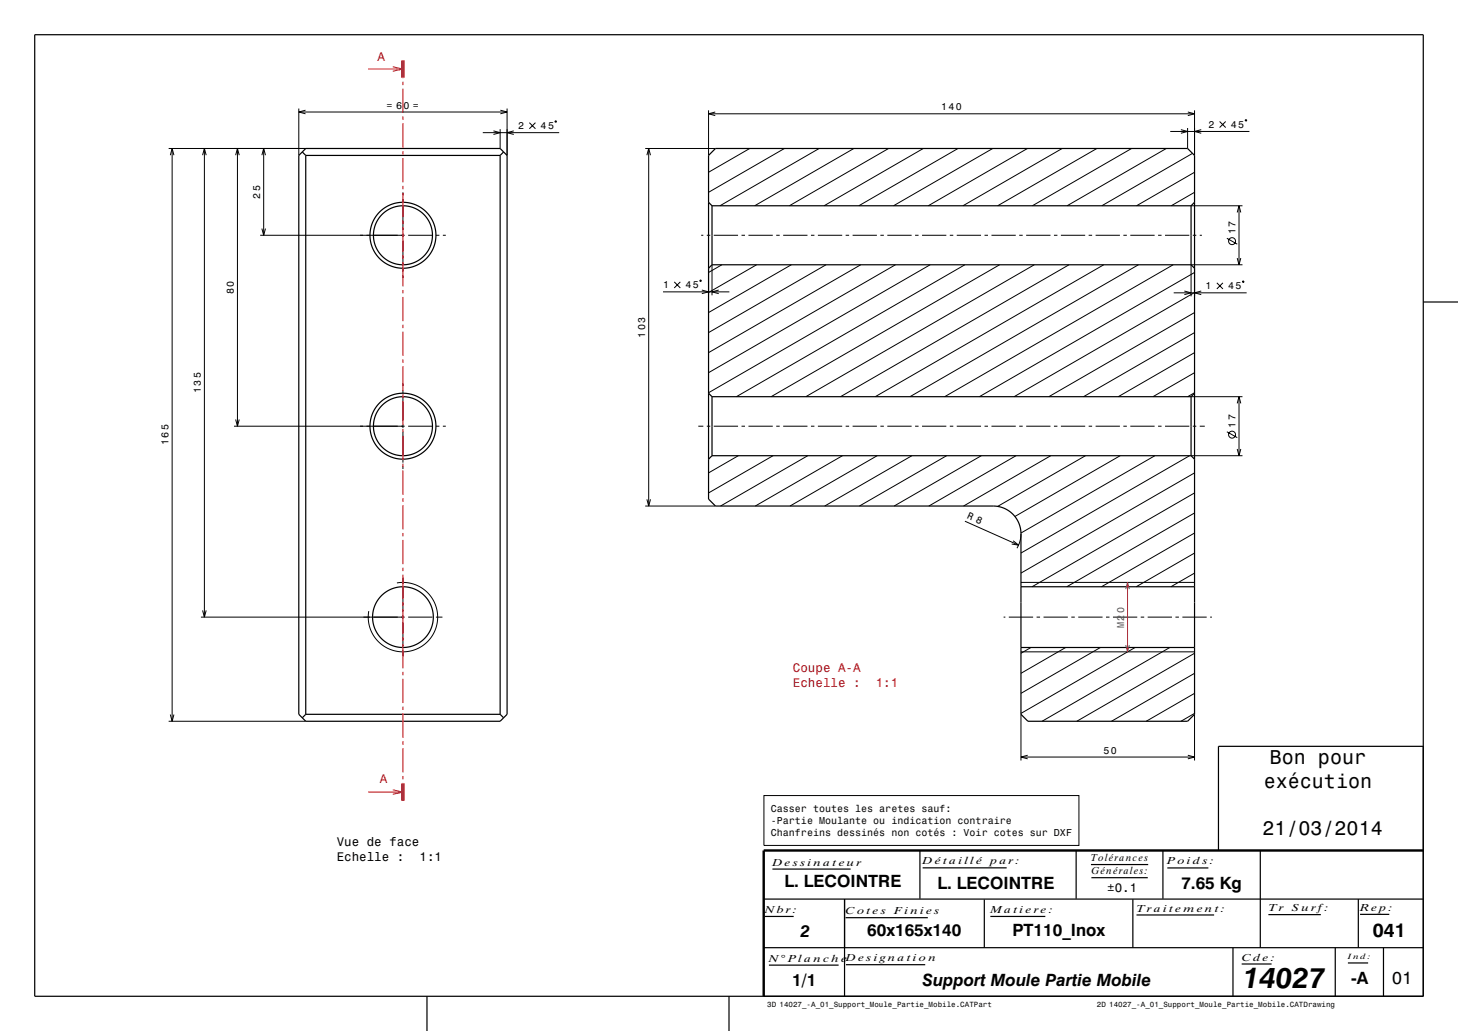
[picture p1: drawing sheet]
<svg xmlns="http://www.w3.org/2000/svg" width="420mm" height="297mm" viewBox="0 0 420 297" stroke-linecap="round" stroke-linejoin="round" font-family="sans-serif">
<g fill="none" stroke="#000" stroke-width=".29">
<path d="M86.1 31.3v13.5M86.1 32.3h60M88 31.7l-1.9 .6 1.9 .5M139.1 38.2h22M142.1 37.7l2 .5-2 .5M144.1 37.2v5.6M144.1 31.7l2 .6-2 .5M146.1 31.3v13.5M148 37.7l-1.9 .5 1.9 .5M152.5 35.3l1.7 1.8M154.2 35.3l-1.7 1.8M159.9 34.9l.3-.1 .1 .3-.3 .1z"/>
<path d="M204.1 31.8v13M204.1 32.8h140M206 32.3l-1.9 .5 1.9 .5M337.1 37.9h22.8M340.2 37.4l1.9 .5-1.9 .5M342.1 36.9v5.9M342.2 32.3l1.9 .5-1.9 .5M344.1 31.8v13M346 37.4l-1.9 .5 1.9 .5M351.3 35l1.8 1.7M353.1 35l-1.8 1.7M358.9 34.5l.2 .1-.1 .3-.3-.2z"/>
<path d="M48.6 42.8h39.5M49.1 44.7l.5-1.9 .5 1.9M49.6 42.8v165M58.4 44.7l.5-1.9 .5 1.9M58.9 42.8v135M67.9 44.7l.5-1.9 .5 1.9M68.4 42.8v80M75.4 44.7l.6-1.9 .5 1.9M76 42.8v25M116.1 55.4v.9M116.1 57.3v1M116.1 59.3v7"/>
<path d="M185.9 42.8h20.2M186.4 44.7l.5-1.9 .5 1.9M186.9 42.8v103M216 42.8l-11.9 6.8M226 42.8l-21.9 12.6M236 42.8l-28.6 16.5M246 42.8l-28.6 16.5M256 42.8l-28.6 16.5M266 42.8l-28.6 16.5M276 42.8l-28.6 16.5M286 42.8l-28.6 16.5M296 42.8l-28.6 16.5"/>
<path d="M306 42.8l-28.6 16.5M316 42.8l-28.6 16.5M326 42.8l-28.6 16.5M336 42.8l-28.6 16.5M343.1 59.3h14.8M343.5 44.2l-26.1 15.1M344.1 55.4l-6.7 3.9M344.1 49.6l-16.7 9.7M356.9 59.3v17M75 67.8h41.6M75.4 65.8l.6 2 .5-2M116.1 67.3v1"/>
<path d="M116.1 69.3v7M116.1 77.3v1M116.1 79.3v.8M117.6 67.8h7M125.6 67.8h1M127.6 67.8h.8M202 67.8h.6M203.6 67.8h1M204.1 77.3v7.8M205.1 76.3v8.8M205.6 67.8h7M207.9 76.3l-3.8 2.2"/>
<path d="M213.6 67.8h1M215.6 67.8h7M217.9 76.3l-13.8 8M223.6 67.8h1M225.6 67.8h7M228 76.3l-23.9 13.7M233.6 67.8h1M235.6 67.8h7M237.9 76.3l-33.8 19.5M243.6 67.8h1M245.6 67.8h7M247.9 76.3l-43.8 25.3"/>
<path d="M253.6 67.8h1M255.6 67.8h7M258 76.3l-53.9 31.1M263.6 67.8h1M265.6 67.8h7M267.9 76.3l-63.8 36.8M273.6 67.8h1M275.6 67.8h7M278 76.3l-65.9 38M283.6 67.8h1M285.6 67.8h7M288 76.3l-65.9 38"/>
<path d="M293.6 67.8h1M295.6 67.8h7M297.9 76.3l-65.8 38M303.6 67.8h1M305.6 67.8h7M308 76.3l-65.9 38M313.6 67.8h1M315.6 67.8h7M318 76.3l-65.9 38M323.6 67.8h1M325.6 67.8h7M327.9 76.3l-65.8 38"/>
<path d="M333.6 67.8h1M335.6 67.8h7M338 76.3l-65.9 38M343.6 67.8h1M344.1 78.5l-62 35.8M344.1 77.3v8.1M345.6 67.8h.6M353.4 68.6l3 1.7M356.4 61.2l.5-1.9 .5 1.9M356.4 74.3l.5 2 .5-2M357.9 76.3h-14.8v9.1M191 84.1h19.1"/>
<path d="M194.2 81.2l1.8 1.8M196 81.2l-1.8 1.8M201.6 80.8l.3-.1 .1 .2-.2 .2zM202.2 83.6l1.9 .5-1.9 .5M207 83.6l-1.9 .5 1.9 .5M338.1 84.4h21M341.2 83.8l1.9 .6-1.9 .5M344.1 95.8l-32 18.5M344.1 90l-42 24.3M344.1 84.3l-52 30M346 83.8l-1.9 .6 1.9 .5M350.5 81.5l1.8 1.7"/>
<path d="M352.3 81.5l-1.8 1.7M357.9 81.1l.3-.1 .1 .2-.2 .2zM116.1 110.4v.9M116.1 112.3v1M116.1 114.3v7M343.1 114.3h14.8M344.1 113.1l-2 1.2M344.1 107.4l-12 6.9M344.1 101.6l-22 12.7M356.4 116.2l.5-1.9 .5 1.9M356.9 114.3v17M67.4 122.8h49.2"/>
<path d="M67.9 120.8l.5 2 .5-2M116.1 122.3v1M116.1 124.3v7M116.1 132.3v1M116.1 134.3v.8M117.6 122.8h7M125.6 122.8h1M127.6 122.8h.8M201.2 122.8h1.4M203.6 122.8h1M205.6 122.8h7M212.7 131.3l-8.6 4.9"/>
<path d="M213.6 122.8h1M215.6 122.8h7M222.7 131.3l-18.6 10.7M223.6 122.8h1M225.6 122.8h7M232.7 131.3l-25.1 14.5M233.6 122.8h1M235.6 122.8h7M242.7 131.3l-25.1 14.5M243.6 122.8h1M245.6 122.8h7M252.7 131.3l-25.1 14.5"/>
<path d="M253.6 122.8h1M255.6 122.8h7M262.7 131.3l-25.1 14.5M263.6 122.8h1M265.6 122.8h7M272.7 131.3l-25.1 14.5M273.6 122.8h1M275.6 122.8h7M282.7 131.3l-25.1 14.5M283.6 122.8h1M285.6 122.8h7M292.7 131.3l-25.1 14.5"/>
<path d="M293.6 122.8h1M295.6 122.8h7M302.7 131.3l-25.1 14.5M303.6 122.8h1M305.6 122.8h7M312.7 131.3l-25.3 14.6M313.6 122.8h1M315.6 122.8h7M322.7 131.3l-30.3 17.5M323.6 122.8h1M325.6 122.8h7M332.7 131.3l-38.6 22.3"/>
<path d="M333.6 122.8h1M335.6 122.8h7M342.7 131.3l-48.6 28M343.1 131.3h14.8M343.6 122.8h1M344.1 136.2l-50 28.9M345.6 122.8h1.5M353.4 124.4l3 1.7M356.4 129.3l.5 2 .5-2M185.9 145.8h20.2M186.4 143.8l.5 2 .5-2M278 150.1l15.4 6.9"/>
<path d="M291.9 155.8l1.5 1.2-2-.3M294.1 153.8a8 8 0 0 1-1.1 4.1M344.1 159.3l-16.8 9.7M344.1 153.6l-26.8 15.4M344.1 147.8l-36.8 21.2M344.1 142l-46.8 27M57.9 177.8h58.7M58.4 175.8l.5 2 .5-2M114.3 167.9h3.1l3.1 .9 2.5 1.7 1.9 2.6 1 2.8 .1 3.3-.9 2.8-1.8 2.7-2.6 1.9-3.1 1.1-3.2-.1-2.9-.9-2.6-1.9-1.8-2.7-.9-3.1v-3M116.1 166.4v1.9M116.1 169.3v7M116.1 177.3v1"/>
<path d="M116.1 179.3v7M117.6 177.8h7M125.6 177.8h1.9M289.1 177.8h.5M290.6 177.8h7M294.1 167.8h50M298.6 177.8h1M300.6 177.8h7M308.6 177.8h1M310.6 177.8h7M318.6 177.8h1M320.6 177.8h7"/>
<path d="M328.6 177.8h1M330.6 177.8h7M338.6 177.8h1M340.6 177.8h7M344.1 165.1l-6.8 3.9M348.6 177.8h.5M116.1 187.3v1.8M294.1 187.8h50M297 186.5l-2.9 1.7M307 186.5l-12.9 7.5M317 186.5l-22.9 13.2M327 186.5l-32.9 19"/>
<path d="M337 186.5l-36.8 21.3M344.1 199.7l-13.9 8.1M344.1 194l-23.9 13.8M344.1 188.2l-33.9 19.6M48.6 207.8h39.5M49.1 205.8l.5 2 .5-2M294.1 205.8v13.3M294.1 218.1h50M296 217.6l-1.9 .5 1.9 .5M342.2 217.6l1.9 .5-1.9 .5M344.1 205.5l-3.9 2.3M344.1 205.8v13.3"/>
<path d="M220.1 229.2h90.7v14.3h-90.7z"/>
<circle cx="354.9" cy="69.5" r="1"/>
<circle cx="354.9" cy="125.2" r="1"/>
</g>
<g fill="none" stroke="#000" stroke-width=".35">
<path d="M10 10h400v277h-400zM87.1 43.8l1 1M88.1 42.8h56l2 2v161l-2 2h-56l-2-2v-161zM88.1 44.8h56M88.1 44.8v161M144.1 44.8v161M145.1 43.8l-1 1M204.1 58.3l1 1M205.1 59.3v17M205.1 59.3h138M206.1 42.8h136l2 2v161l-2 2h-46l-2-2v-52a8 8 0 0 0-8-8h-80l-2-2v-99zM343.1 59.3v17"/>
<path d="M344.1 58.3l-1 1M205.1 76.3l-1 1M205.1 76.3h138M343.1 76.3l1 1M410 87h10M204.1 113.3l1 1M205.1 114.3v17M205.1 114.3h138M343.1 114.3v17M344.1 113.3l-1 1M205.1 131.3l-1 1M205.1 131.3h138"/>
<path d="M343.1 131.3l1 1M294.1 169h50M294.1 186.5h50M88.1 205.8h56M88.1 205.8l-1 1M144.1 205.8l1 1M410 215h-59v30M220 259h190M222.5 250.4h22.5M243.3 259v28M265 245v13.9M265.8 250h24.2"/>
<path d="M283.5 259.1v13.9M310 245v13.9M314.3 249.1h16.5M314.4 252.8h16.2M326.3 259.1v13.9M335 244.9v14M336.3 250h11.8M363.1 245v28M391.3 259v14M220 273h190M220.3 264h8.3M221.5 278h20.1"/>
<path d="M243.6 264.4h23.7M243.7 277.9h22.8M285.3 264h15.8M327.4 263.6h22.4M355.2 273v14M357.7 277.7h8.6M365.4 263.5h15.1M384.6 273v14M388.3 277.4h5.8M391.8 263.4h8.4M398.5 273v14M123 287v10"/>
<path d="M210 287v10"/>
<circle cx="116.1" cy="67.8" r="9.5"/>
<circle cx="116.1" cy="67.8" r="8.5"/>
<circle cx="116.1" cy="122.8" r="9.5"/>
<circle cx="116.1" cy="122.8" r="8.5"/>
<circle cx="116.1" cy="177.8" r="8.7"/>
</g>
<path d="M410 245h-190v42" fill="none" stroke="#000" stroke-width=".7" stroke-linecap="butt"/>
<path d="M116.1 17.4v5M116.1 225.7v5" fill="none" stroke="#f00" stroke-width="1" stroke-linecap="butt"/>
<g fill="none" stroke="#f00" stroke-width=".29">
<path d="M106.1 19.9h10M113.1 19.2l3 .7-3 .6M116.1 22.4v.1M116.1 23.5v1M116.1 25.5v7M116.1 33.5v1M116.1 35.5v7M116.1 43.5v1M116.1 45.5v7M116.1 53.5v1M116.1 55.5v7M116.1 63.5v1"/>
<path d="M116.1 65.5v7M116.1 73.5v1M116.1 75.5v7M116.1 83.5v1M116.1 85.5v7M116.1 93.5v1M116.1 95.5v7M116.1 103.5v1M116.1 105.5v7M116.1 113.5v1M116.1 115.5v7M116.1 123.5v1"/>
<path d="M116.1 125.5v7M116.1 133.5v1M116.1 135.5v7M116.1 143.5v1M116.1 145.5v7M116.1 153.5v1M116.1 155.5v7M116.1 163.5v1M116.1 165.5v7M116.1 173.5v1M116.1 175.5v7M116.1 183.5v1"/>
<path d="M116.1 185.5v7M116.1 193.5v1M116.1 195.5v7M116.1 203.5v1M116.1 205.5v7M116.1 213.5v1M116.1 215.5v7M106.1 228.2h10M113.1 227.5l3 .7-3 .6M116.1 223.5v1M116.1 225.5v.2"/>
</g>
<path d="M324.3 169.7l.5-1.9 .5 1.9M324.8 167.8v20M324.3 185.8l.5 2 .5-2" fill="none" stroke="#800080" stroke-width=".29"/>
<text font-size="8.3" x="358.1" y="284.7">14027</text>
<g font-size="5.8">
<text x="365.8" y="220.2">Bon pour</text>
<text x="364" y="227.1">exécution</text>
<text x="363.6" y="240.6">21/03/2014</text>
</g>
<text font-size="5.6" x="395.5" y="269.9">041</text>
<text font-size="5" x="400.9" y="283.3">01</text>
<g font-size="4.9">
<text x="226" y="255.6">L. LECOINTRE</text>
<text x="270" y="256">L. LECOINTRE</text>
<text x="340.3" y="256">7.65 Kg</text>
<text x="249.8" y="269.7">60x165x140</text>
<text x="291.6" y="269.7">PT110_Inox</text>
<text x="230.6" y="270">2</text>
<text x="228.2" y="283.9">1/1</text>
<text x="265.8" y="284">Support Moule Partie Mobile</text>
<text x="389.3" y="283.4">-A</text>
</g>
<g font-size="3.6" fill="#f00">
<text x="108.7" y="17.5">A</text>
<text x="228.4" y="193.6">Coupe A-A</text>
<text x="228.4" y="198">Echelle :</text>
<text x="252.3" y="198">1:1</text>
<text x="109.4" y="225.6">A</text>
</g>
<g font-size="3.6">
<text x="97" y="243.8">Vue de face</text>
<text x="97" y="248.1">Echelle :</text>
<text x="120.8" y="248.1">1:1</text>
<text x="319" y="257">±0.1</text>
</g>
<g font-size="2.9">
<text x="111.4" y="31.3">= 60 =</text>
<text x="271.1" y="31.8">140</text>
<text x="149.3" y="37.2">2</text>
<text x="155.7" y="37.2">45</text>
<text x="348.1" y="36.9">2</text>
<text x="354.6" y="36.9">45</text>
<text x="75" y="57.2" transform="rotate(-90 75 57.2)">25</text>
<text x="355.9" y="67.5" transform="rotate(-90 355.9 67.5)">17</text>
<text x="191" y="83.1">1</text>
<text x="197.5" y="83.1">45</text>
<text x="347.3" y="83.4">1</text>
<text x="353.8" y="83.4">45</text>
<text x="67.4" y="84.7" transform="rotate(-90 67.4 84.7)">80</text>
<text x="185.9" y="97.3" transform="rotate(-90 185.9 97.3)">103</text>
<text x="57.9" y="113.3" transform="rotate(-90 57.9 113.3)">135</text>
<text x="355.9" y="123.2" transform="rotate(-90 355.9 123.2)">17</text>
<text x="48.6" y="128.3" transform="rotate(-90 48.6 128.3)">165</text>
<text x="278.4" y="149.2" transform="rotate(24 278.4 149.2)">R 8</text>
<text x="317.9" y="217.1">50</text>
<text x="222.1" y="234">Casser toutes les aretes sauf:</text>
<text x="222.1" y="237.4">-Partie Moulante ou indication contraire</text>
<text x="222.1" y="240.9">Chanfreins dessinés non cotés : Voir cotes sur DXF</text>
<text x="222.5" y="249.4">D e s s i n a t e u r</text>
<text x="265.8" y="249">D é t a i l l é</text>
<text x="285.3" y="249">pa r :</text>
<text x="314.3" y="248.1">Tolérances</text>
<text x="314.4" y="251.8">Générales:</text>
<text x="336.3" y="249">Po i d s :</text>
<text x="220.3" y="263">Nb r :</text>
<text x="243.6" y="263.4">C o t e s</text>
<text x="257.6" y="263.4">Fi n i e s</text>
<text x="285.3" y="263">Ma t i e r e :</text>
<text x="327.4" y="262.6">Tr a i t e m e n t :</text>
<text x="365.4" y="262.5">Tr</text>
<text x="372.2" y="262.5">S u r f:</text>
<text x="391.8" y="262.4">R e p:</text>
<text x="221.5" y="277">N° Pl a n c h e</text>
<text x="243.7" y="276.9">D e s i gn a t i o n</text>
<text x="357.7" y="276.7">C d e :</text>
</g>
<text font-size="2.9" fill="#800080" x="323.8" y="181" transform="rotate(-90 323.8 181)">M20</text>
<g font-size="2.2">
<text x="388.3" y="276.4">In d :</text>
<text x="221" y="290.1">3D 14027_-A_01_Support_Moule_Partie_Mobile.CATPart</text>
<text x="316" y="290.1">2D 14027_-A_01_Support_Moule_Partie_Mobile.CATDrawing</text>
</g>
</svg>
